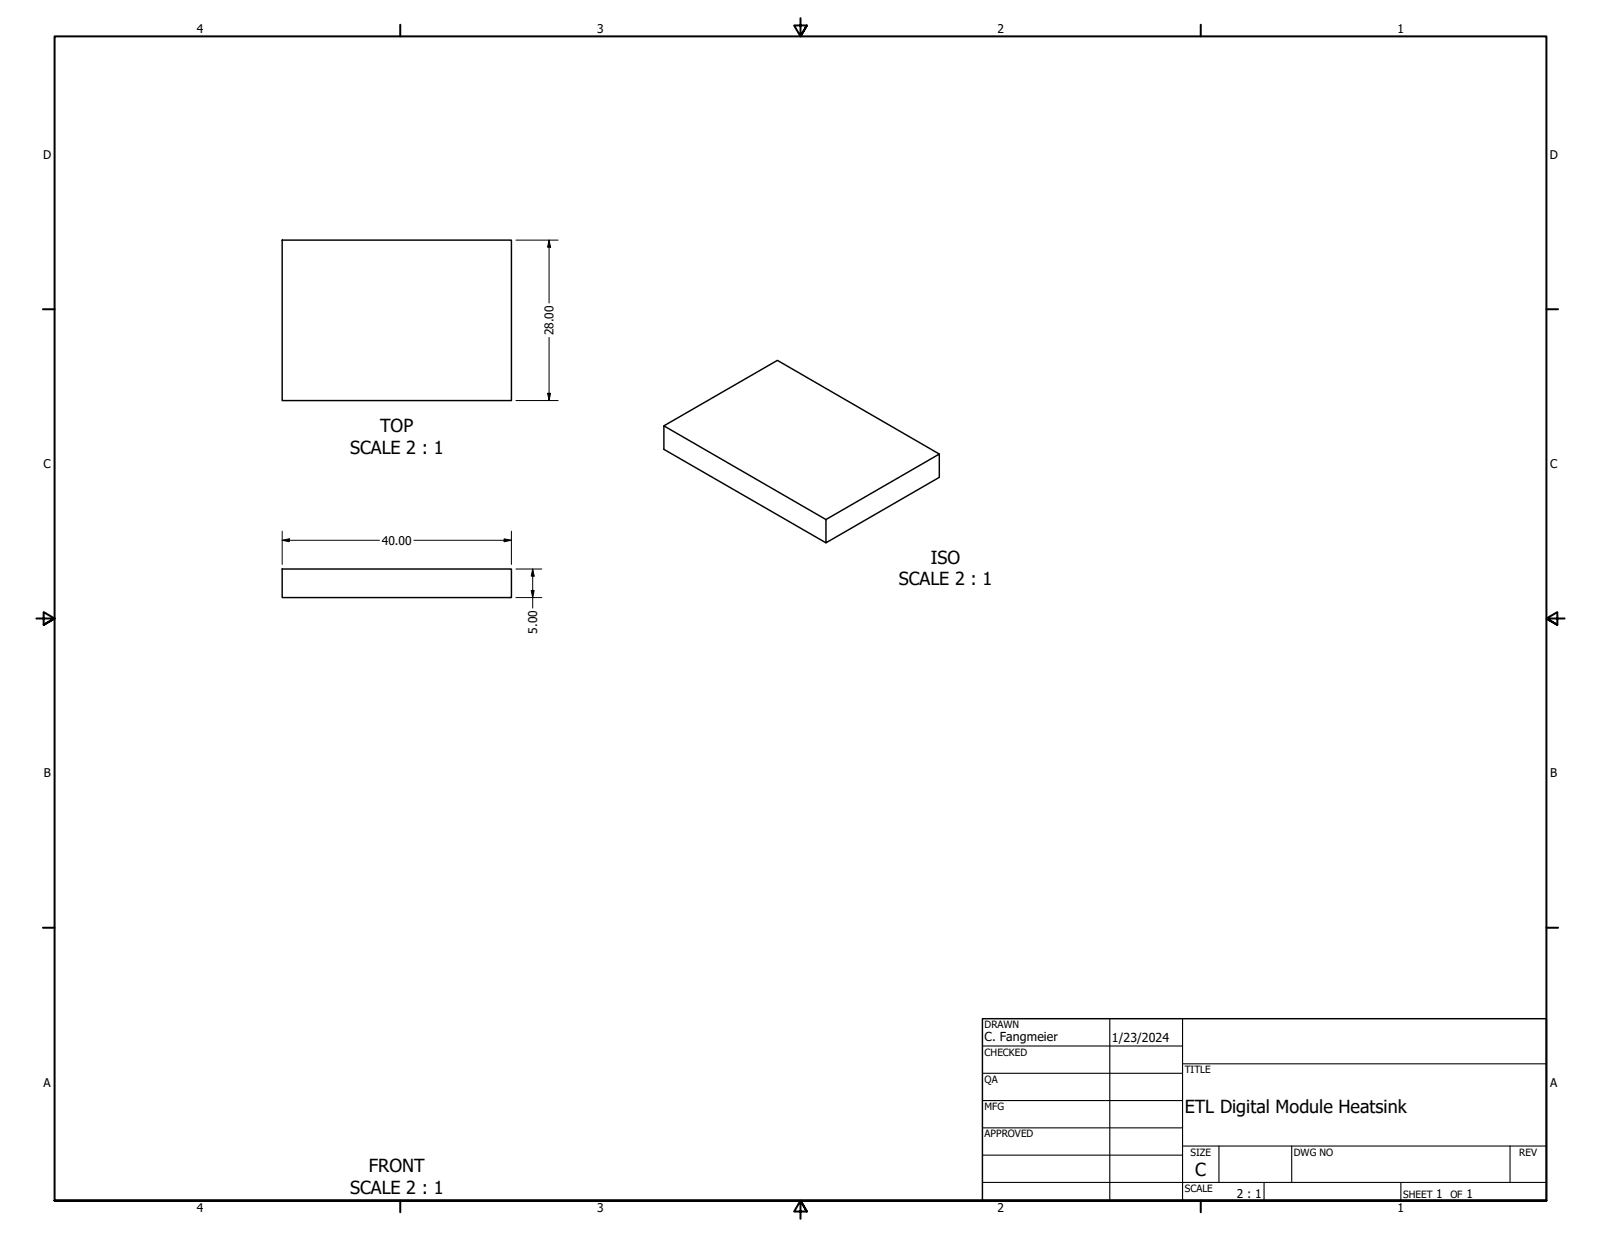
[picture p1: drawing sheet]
<svg xmlns="http://www.w3.org/2000/svg" width="559mm" height="432mm" viewBox="0 0 559 432" stroke-linecap="round" stroke-linejoin="round" font-family="sans-serif">
<!-- layer: Visible (ANSI) -->
<path d="M98.5 83.8h80v56h-80zM231.7 148.7l39.6-22.9 56.6 32.7M98.5 198.6h80v10h-80zM288.3 181.4l39.6-22.9v8.1l-39.6 22.9zM288.3 181.4l-56.6-32.7v8.1l56.6 32.7" fill="none" stroke="#000" stroke-width=".51"/>
<!-- layer: Border (ANSI) -->
<g fill="none" stroke="#000" stroke-width=".7">
<path d="M139.7 8.6v4.1M279.4 6.3v6.4l-2.2-3.8h4.4l-2.2 3.8 2.2-3.8M419.1 8.6v4.1M15 107.9h4M539.8 107.9h4M12.7 215.9h6.3l-3.8-2.2v4.4l3.8-2.2-3.8 2.2M546.1 215.9h-6.3l3.8-2.2v4.4l-3.8-2.2 3.8 2.2M15 323.8h4M539.8 323.8h4M19 419.1v-406.4h520.8v406.4h-520.8h520.8M139.7 419.1v4.1M419.1 419.1v4.1"/>
<path d="M281.6 422.9l-2.2-3.8 2.2 3.8h-4.4l2.2-3.8v6.3"/>
</g>
<!-- layer: Title (ANSI) -->
<g fill="none" stroke="#000" stroke-width=".38">
<path d="M387.3 355.6v63.5M412.7 355.6v63.5M342.9 365.1h69.8M342.9 374.6h69.8M412.7 371.3h127.1M342.9 384.2h69.8M342.9 393.7h69.8M342.9 412.7h196.9M342.9 403.2h69.8M412.7 400h127.1M425.4 400v12.7M441.2 412.7v6.4"/>
<path d="M450.8 400v12.7M488.9 412.7v6.4M527 400v12.7"/>
</g>
<path d="M342.9 355.6h196.9v63.5h-196.9z" fill="none" stroke="#000" stroke-width=".51"/>
<!-- layer: Dimension (ANSI) -->
<g fill="none" stroke="#000" stroke-width=".35">
<path d="M180.1 83.8h14.7M191.6 83.8l.6 2.5h-1.1zM191.6 83.8v22M191.6 117.8v22M180.1 139.8h14.7M191.1 137.3h1.1l-.6 2.5zM98.5 188.6l2.5-.5v1zM98.5 188.6h34M98.5 185.4v11.6M144.5 188.6h34M176 188.1l2.5 .5-2.5 .5zM178.5 185.4v11.6"/>
<path d="M180.1 198.6h9M185.9 198.6l.5 2.5h-1zM185.9 198.6v13.7M180.1 208.6h9M185.4 206.1h1l-.5 2.5z"/>
</g>
<path d="M191.6 83.8l.6 2.5h-1.1zM191.1 137.3h1.1l-.6 2.5zM98.5 188.6l2.5-.5v1zM176 188.1l2.5 .5-2.5 .5zM185.4 206.1h1l-.5 2.5zM185.9 198.6l.5 2.5h-1z" fill="#000"/>
<g font-size="6.3">
<text x="132.7" y="150.9">TOP</text>
<text x="122.2" y="158.5">SCALE 2 : 1</text>
<text x="324.9" y="196.7">ISO</text>
<text x="313.7" y="204.2">SCALE 2 : 1</text>
<text x="413.5" y="388.5">ETL Digital Module Heatsink</text>
<text x="128.7" y="409.3">FRONT</text>
<text x="417.2" y="410.6">C</text>
<text x="122.2" y="416.8">SCALE 2 : 1</text>
</g>
<g font-size="4.3">
<text x="343.7" y="363.5">C. Fangmeier</text>
<text x="388.1" y="363.7">1/23/2024</text>
</g>
<g font-size="4.2">
<text x="68.7" y="11.7">4</text>
<text x="208.4" y="11.7">3</text>
<text x="348.1" y="11.7">2</text>
<text x="487.8" y="11.7">1</text>
<text x="15.1" y="55.5">D</text>
<text x="540.9" y="55.5">D</text>
<text x="193.2" y="117" transform="rotate(-90 193.2 117)">28.00</text>
<text x="15.2" y="163.4">C</text>
<text x="541" y="163.4">C</text>
<text x="133.3" y="190.1">40.00</text>
<text x="187.5" y="221.2" transform="rotate(-90 187.5 221.2)">5.00</text>
<text x="15.3" y="271.4">B</text>
<text x="541.1" y="271.4">B</text>
<text x="15.2" y="379.3">A</text>
<text x="541" y="379.3">A</text>
<text x="431.7" y="418.3">2 : 1</text>
<text x="501.3" y="418.3">1</text>
<text x="511.8" y="418.3">1</text>
<text x="68.7" y="423.2">4</text>
<text x="208.4" y="423.2">3</text>
<text x="348.1" y="423.2">2</text>
<text x="487.8" y="423.2">1</text>
</g>
<g font-size="3.5">
<text x="343.7" y="358.9">DRAWN</text>
<text x="343.7" y="368.5">CHECKED</text>
<text x="413.5" y="374.6">TITLE</text>
<text x="343.7" y="378">QA</text>
<text x="343.7" y="387.5">MFG</text>
<text x="343.7" y="397.1">APPROVED</text>
<text x="415.5" y="403.4">SIZE</text>
<text x="451.6" y="403.4">DWG NO</text>
<text x="530.3" y="403.4">REV</text>
<text x="413.5" y="416.1">SCALE</text>
<text x="489.7" y="418.3">SHEET</text>
<text x="506.2" y="418.3">OF</text>
</g>
</svg>
